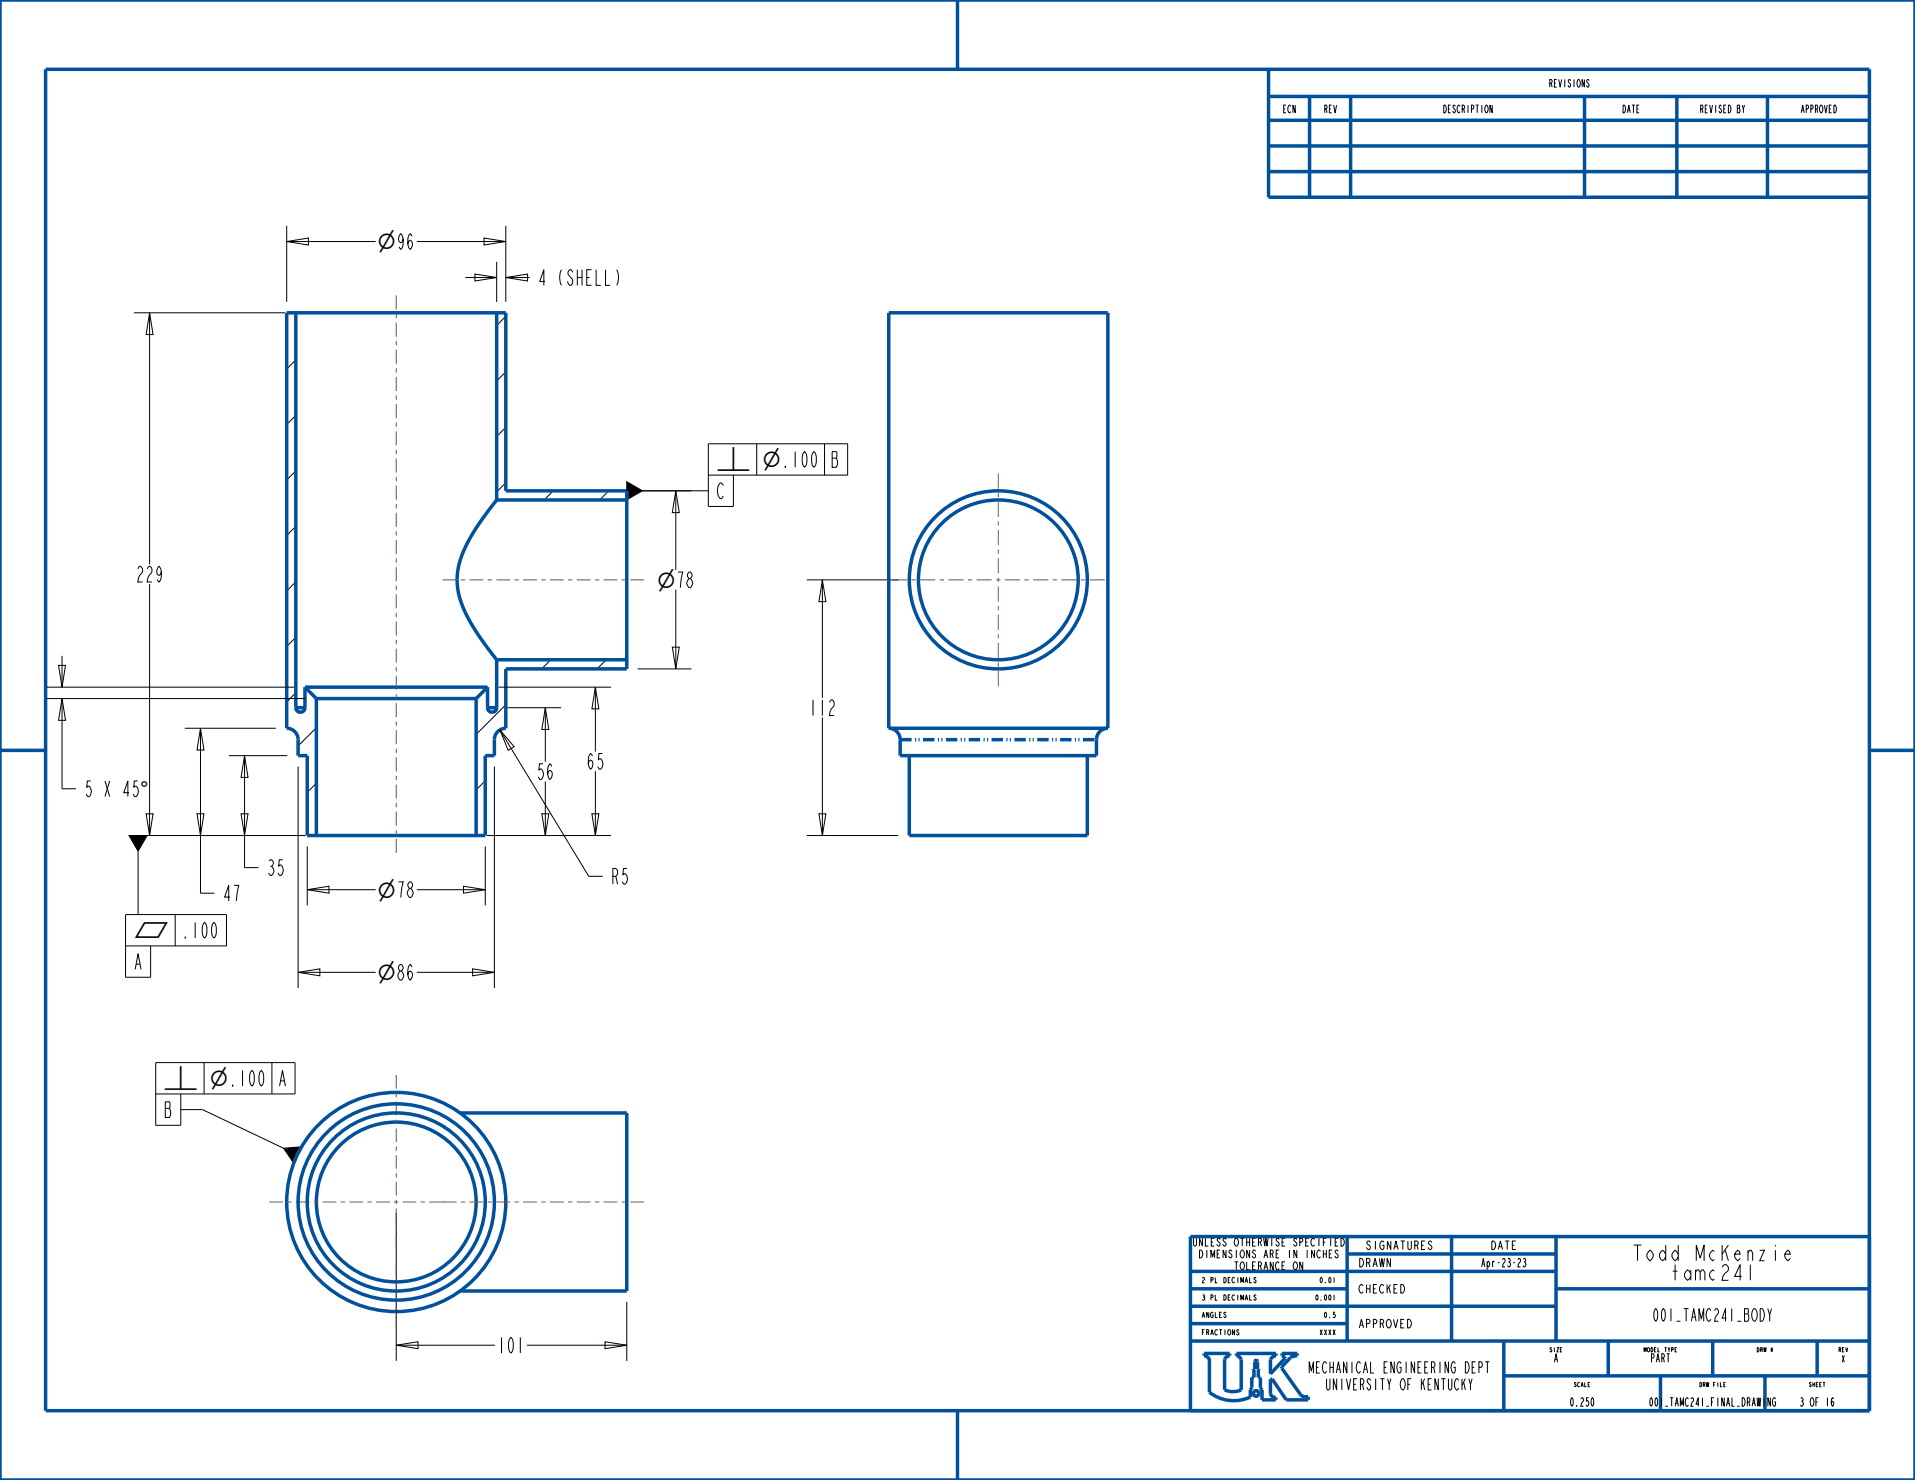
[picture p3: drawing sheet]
<svg xmlns="http://www.w3.org/2000/svg" width="279mm" height="216mm" viewBox="0 0 279 216" stroke-linecap="round" stroke-linejoin="round" font-family="sans-serif">
<g fill="none" stroke="#000" stroke-width=".15">
<path d="M41.8 35.2l3.2-.5v1zM41.8 32.9v11.1M41.8 35.2h13M60.8 35.2h13M69.3 40l3.2 .5-3.2 .5zM70.6 34.7l3.2 .5-3.2 .5zM72.5 38.2v5.8M73.8 32.9v11.1M19.5 45.6h22.1M21.8 45.6l.5 3.2h-1zM21.8 45.6v36.7M41.9 45.6l-.1 .1"/>
<path d="M43.2 52.5l-1.4 1.3M67.9 40.5h4.6M73.8 40.5l3.2-.5v1zM73.8 46.1l-1.3 1.4M73.8 54.2l-1.3 1.4M73.8 40.5h3.5M43.2 60.6l-1.4 1.3M43.2 68.7l-1.4 1.3M43.2 76.8l-1.4 1.3M73.8 62.3l-1.3 1.4M73.8 70.4l-1.3 1.4M80.7 71.6l-1.3 1.3"/>
<path d="M88.8 71.6l-1.3 1.3M91.4 70.3l2.3 1.3-2.3 1.3zM98.6 71.6l.5 3.2h-1zM98.6 71.6v11.6M103.3 69.3h20.4v-4.6h-20.4v9.2h3.7v-4.6M103.3 71.6h-10.3M110.4 64.7v4.6M120.3 64.7v4.6M8.5 97.1h1.1l-.5 3.1zM9.1 95.7v4.5M21.8 85.2v36.7M43.2 84.9l-1.4 1.3"/>
<path d="M43.2 93l-1.4 1.3M80.4 96.2l-1.4 1.4M88.5 96.2l-1.4 1.4M93 97.6h7.9M98.1 94.4h1l-.5 3.2zM98.6 86v11.6M117.7 84.6h13.4M120 84.6l.5 3.2h-1zM120 84.6v17.2M6.8 101.9h37.8M6.8 100.2h36.1M9.1 101.9l.5 3.2h-1.1z"/>
<path d="M9.1 101.9v13.2h2M21.3 118.7h1l-.5 3.2zM27 106.2h13.2M28.7 118.7h1.1l-.5 3.2zM29.3 106.2l.5 3.2h-1.1zM29.3 106.2v24.1h2M33.4 110.2h8.5M35.2 118.7h1l-.5 3.2zM35.7 110.2l.5 3.2h-1zM35.7 110.2v16.4h2M43.2 101.1l-1.4 1.3M43.5 111.8v32.3"/>
<path d="M46.2 106.2l-2.7 2.6M46.2 114.3l-1.4 1.3M70.8 113.9l-1.3 1.3M72.1 111.8v32.3M72.7 100.2h16.5M72.9 106.5l2.1 2.4-.9 .6zM72.9 106.5l13 21.3h2M73.8 102.8l-4.3 4.3M74.1 103.2h7.7M79.1 118.7h1l-.5 3.2zM79.6 103.2l.5 3.2h-1zM79.6 103.2v7.9"/>
<path d="M79.6 114v7.9M86.4 118.7h1l-.5 3.2zM86.9 100.2l.5 3.2h-1zM86.9 100.2v9.4M86.9 112.5v9.4M119.5 118.7h1l-.5 3.2zM120 104.7v17.2M18.3 138h14.7v-4.6h-14.7v9.2h3.7v-4.6M18.8 121.9h2.7l-1.4 2.3zM19.5 121.9h25.1M20.1 124.2v9.2M25.6 133.4v4.6"/>
<path d="M44.8 129.8l3.2-.5v1zM44.8 129.8h10M44.8 123.5v8.6M60.8 129.8h10M67.6 129.3l3.2 .5-3.2 .5zM70.8 123.5v8.6M71.1 121.9h18.1M117.7 121.9h13.4M22.7 159.6h20.3v-4.6h-20.3v9.2h3.7v-4.6M29.8 155v4.6M39.7 155v4.6M43.5 141.8l3.2-.5v1.1z"/>
<path d="M43.5 141.8h11.3M60.8 141.8h11.3M69 141.3l3.1 .5-3.1 .6zM26.4 161.9h3.2l11.8 5.6M41.4 167.5l2.6-.2-1.1 2.4zM57.8 176.9v21.6M57.8 196.2l3.2-.5v1zM57.8 196.2h14.4M76.9 196.2h14.5M88.3 195.7l3.1 .5-3.1 .5zM91.4 189.9v8.6M178 180.8l-.1-.2-.3 .2 .4 .6v.3l-.3 .1-.2-.3"/>
<path d="M178.6 188.9a.39 .39 0 0 1 .3 .4 .39 .39 0 0 1-.3 .4zM178.6 186.3a.39 .39 0 0 1 .3 .4 .39 .39 0 0 1-.3 .4zM188.1 182.4v1.1M188.8 184.2l.1-.1a.63 .63 0 0 1 .4 .5 .63 .63 0 0 1-.4 .6l-.2-.3v-.3zM189.2 180.8l-.2-.2-.2 .2 .4 .6v.3l-.3 .1-.2-.3M190.1 184.1v1.1l-.5-1.1v1.1M191.8 182.4v1.1l-.4-1.1v1.1"/>
</g>
<g fill="none" stroke="#00509b" stroke-width=".51">
<path d="M0 0h279.4v215.9h-279.4zM6.7 10.1h266v195.7h-266zM139.7 0v10.1M185.1 10.1v18.7h87.6M185.1 17.5h87.6M185.1 14.1h87.6M191.1 14.1v14.7M197.1 14.1v14.7M231.2 14.1v14.7M244.7 14.1v14.7M257.9 14.1v14.7M185.1 25h87.6"/>
<path d="M185.1 21.3h87.6M41.8 45.6h32v26h17.6v26h-17.6v8.6a1.66 1.66 0 0 0-1.7 1.7v2.3h-1.3v11.7h-26v-11.7h-1.3v-2.3a1.67 1.67 0 0 0-1.7-1.7zM43.2 45.6v57.6a.67 .67 0 0 0 .6 .7 .67 .67 0 0 0 .7-.7v-3M72.5 45.6v27.3M72.5 72.9a29.5 29.5 0 0 0-5.3 8.7 10.4 10.4 0 0 0 1.2 8.7l1.8 3 2.3 2.9M72.5 72.9h18.9M72.5 96.2v7a.67 .67 0 0 1-.7 .7 .67 .67 0 0 1-.7-.7v-3M72.5 96.2h18.9M0 109.5h6.7M44.5 100.2l1.7 1.7M44.5 100.2h26.6M46.2 101.9v20"/>
<path d="M46.2 101.9h23.3M69.5 101.9v20M71.1 100.2l-1.6 1.7M131.3 107.9a1.66 1.66 0 0 0-1.6-1.7h31.9a1.66 1.66 0 0 0-1.6 1.7M272.7 109.5h6.7M173.7 195.6h99M173.7 193.1h22.8M173.7 190.5h53.3M173.7 188h22.8M173.7 185.5h53.3M176.5 198.3v4.8a5.8 5.8 0 0 0 5.9 .7v-1l.2-.4v-1.5h.4v-1.1h-.2v-.1h.3v-1l.2-.4 .2 .4v1h.2v.1h-.1v1.1h.3v1.6l.2 .3v1.4h2v-.3a.69 .69 0 0 1-.7-.6v-2.1h.2l2.1 3h3.2v-.4a1.07 1.07 0 0 1-1.2-.4l-2.7-3.8M176.5 198.3a.96 .96 0 0 0-.8-.5v-.4h3.7v.4l-.6 .2-.1 .3v4.4a2.92 2.92 0 0 0 2.4 .1v-4.5l-.4-.4-.3-.1v-.4h5.8v.4a.96 .96 0 0 0-.8 .5v2.1l2.1-2.3v-.2l-.5-.2v-.3h2.3v.3l-1.1 .3v.1l-1.2 1.3"/>
<path d="M196.5 182.9h30.5M196.5 180.4v15.2M211.8 180.4v15.2M219.4 195.6v10.2M227 188h45.7M227 180.4v15.2M234.6 195.6v5.1M249.9 195.6v5.1M265.1 195.6v5.1M272.7 180.4h-99v25.4M139.7 205.8v10.1M219.4 200.7h53.3"/>
<path d="M242.3 200.7v5.1M257.5 200.7v5.1"/>
<circle cx="145.7" cy="84.6" r="11.7"/>
<circle cx="57.8" cy="175.3" r="16"/>
<circle cx="57.8" cy="175.3" r="11.7"/>
<circle cx="183.3" cy="203.3" r=".4"/>
</g>
<path d="M91.4 70.3l2.3 1.3-2.3 1.3zM18.8 121.9h2.7l-1.4 2.3zM41.4 167.5l2.6-.2-1.1 2.4z" fill="#000"/>
<path d="M43.2 103.2h1.3M71.1 103.2h1.4M131.3 107.9h28.7" fill="none" stroke="#00509b" stroke-width=".51" stroke-dasharray="1.7 .5 .2 .3 .2 .5" stroke-linecap="butt"/>
<path d="M91.4 71.3v.3" fill="none" stroke="#000" stroke-width=".15" stroke-dasharray="1.9 1.9" stroke-linecap="butt"/>
<!-- layer: 02___PRT_ALL_AXES -->
<g fill="none" stroke="#785055" stroke-width=".15">
<path d="M57.8 43.1v2.1M57.8 45.8v.6M57.8 47.1v2M57.8 49.8v.6M57.8 51v2.1M57.8 53.7v.6M57.8 55v2M57.8 57.7v.6M57.8 58.9v2.1M57.8 61.6v.7M57.8 62.9v2.1M57.8 65.6v.6"/>
<path d="M57.8 66.9v2M57.8 69.6v.6M57.8 70.8v2.1M57.8 73.5v.7M57.8 74.8v2.1M57.8 77.5v.6M57.8 78.8v2M145.7 69.1v2.2M145.7 71.9v.6M145.7 73.2v2.2M145.7 76v.7M145.7 77.3v2.2"/>
<path d="M57.8 81.5v.6M57.8 82.7v2.1M57.8 85.4v.7M57.8 86.7v2.1M57.8 89.4v.6M57.8 90.7v2M57.8 93.4v.6M57.8 94.6v2.1M57.8 97.3v.6M57.8 98.6v2M64.6 84.6h2M67.2 84.6h.7"/>
<path d="M68.5 84.6h2M71.1 84.6h.7M72.4 84.6h2M75.1 84.6h.6M76.3 84.6h2M79 84.6h.6M80.2 84.6h2.1M82.9 84.6h.6M84.2 84.6h2M86.8 84.6h.6M88.1 84.6h2M90.7 84.6h.6"/>
<path d="M92 84.6h2M130.1 84.6h2.2M133 84.6h.6M134.2 84.6h2.3M137.1 84.6h.6M138.4 84.6h2.2M141.2 84.6h.7M142.5 84.6h2.2M145.3 84.6h.7M145.7 80.2v.6M145.7 81.4v2.2M145.7 84.3v.6"/>
<path d="M145.7 85.5v2.3M145.7 88.4v.6M145.7 89.7v2.2M145.7 92.5v.6M145.7 93.8v2.2M145.7 96.6v.7M145.7 97.9v2.2M146.6 84.6h2.2M149.5 84.6h.6M150.7 84.6h2.2M153.6 84.6h.6M154.8 84.6h2.3"/>
<path d="M157.7 84.6h.6M159 84.6h2.2M57.8 101.3v.6M57.8 102.5v2.1M57.8 105.2v.7M57.8 106.5v2.1M57.8 109.2v.6M57.8 110.5v2M57.8 113.2v.6M57.8 114.4v2.1M57.8 117.1v.7M57.8 118.4v2.1"/>
<path d="M57.8 121.1v.6M57.8 122.4v2M57.8 156.8v2M57.8 159.4v.7M39.3 175.3h2M41.9 175.3h.7M43.2 175.3h2M45.8 175.3h.6M47.1 175.3h2M49.7 175.3h.6M51 175.3h2M53.6 175.3h.6"/>
<path d="M54.9 175.3h2M57.5 175.3h.6M57.8 160.7v2M57.8 163.3v.7M57.8 164.6v2M57.8 167.2v.7M57.8 168.5v2M57.8 171.1v.7M57.8 172.4v2M57.8 175v.7M57.8 176.3v2M57.8 178.9v.7"/>
<path d="M58.8 175.3h1.9M61.4 175.3h.6M62.6 175.3h4M64.6 175.3h.1M67.2 175.3h.7M68.5 175.3h2M71.1 175.3h.7M72.4 175.3h2M75.1 175.3h.6M76.3 175.3h2M79 175.3h.6M80.2 175.3h2.1"/>
<path d="M82.9 175.3h.6M84.2 175.3h2M86.8 175.3h.6M88.1 175.3h2M90.7 175.3h.6M92 175.3h2M57.8 180.2v2M57.8 182.8v.7M57.8 184.1v2M57.8 186.7v.6M57.8 188v2M57.8 190.6v.6"/>
<path d="M57.8 191.9v2"/>
</g>
<g fill="none" stroke="#00509b" stroke-width=".51">
<path d="M129.7 106.2v-60.6h31.9v60.6M131.3 107.9v2.3h28.7v-2.3M132.7 110.2v11.7h25.9v-11.7M67.1 162.4h24.3v25.9h-24.3"/>
<circle cx="145.7" cy="84.6" r="13"/>
<circle cx="57.8" cy="175.3" r="14.3"/>
<circle cx="57.8" cy="175.3" r="13"/>
</g>
<g font-size="3.1">
<text x="55.1" y="36.4">⌀96</text>
<text x="55.1" y="36.4">⌀</text>
<text x="104.5" y="68.2">⏊</text>
<text x="111.3" y="68.2">⌀</text>
<text x="95.9" y="85.7">⌀78</text>
<text x="95.9" y="85.7">⌀</text>
<text x="55.1" y="130.9">⌀78</text>
<text x="55.1" y="130.9">⌀</text>
<text x="19.5" y="136.8">⏥</text>
<text x="55.1" y="143">⌀86</text>
<text x="55.1" y="143">⌀</text>
<text x="23.9" y="158.4">⏊</text>
<text x="30.6" y="158.4">⌀</text>
</g>
<g font-size="3">
<text x="78.4" y="41.6">4 (SHELL)</text>
<text x="114" y="68.2">.100</text>
<text x="121.2" y="68.2">B</text>
<text x="104.5" y="72.7">C</text>
<text x="19.8" y="84.9">229</text>
<text x="117.9" y="104.4">112</text>
<text x="78.2" y="113.7">56</text>
<text x="85.5" y="112.2">65</text>
<text x="12.2" y="116.2">5 X 45</text>
<text x="32.4" y="131.4">47</text>
<text x="38.9" y="127.7">35</text>
<text x="89.1" y="129">R5</text>
<text x="26.4" y="136.8">.100</text>
<text x="19.5" y="141.4">A</text>
<text x="33.3" y="158.4">.100</text>
<text x="40.5" y="158.4">A</text>
<text x="23.9" y="163">B</text>
<text x="234.4" y="183.9">Todd</text>
<text x="246.3" y="183.9">McKenzie</text>
<text x="241.6" y="186.8">tamc241</text>
<text x="72.5" y="197.4">101</text>
</g>
<text font-size="2.4" x="238.4" y="192.7">001_TAMC241_BODY</text>
<text font-size="2.1" fill="#00509b" x="186.8" y="200.3">MECHANICAL ENGINEERING DEPT</text>
<text font-size="2.1" x="190" y="202.8">UNIVERSITY OF KENTUCKY</text>
<g font-size="1.6">
<text x="197.7" y="182.3">SIGNATURES</text>
<text x="198.1" y="184.8">DRAWN</text>
<text x="215" y="184.8">Apr-23-23</text>
<text x="216.8" y="182.3">DATE</text>
<text x="198.1" y="188.6">CHECKED</text>
<text x="198.1" y="193.7">APPROVED</text>
<text x="226.5" y="198.7">A</text>
<text x="240.3" y="198.7">PART</text>
<text x="228.4" y="205.1">0.250</text>
<text x="237.7" y="205.1">001_TAMC241_FINAL_DRAWING 3 OF 16</text>
</g>
<g font-size="1.5">
<text x="186.8" y="16.5">ECN</text>
<text x="192.8" y="16.5">REV</text>
<text x="209.4" y="16.5">DESCRIPTION</text>
<text x="225" y="12.7">REVISIONS</text>
<text x="236.2" y="16.5">DATE</text>
<text x="247" y="16.5">REVISED BY</text>
<text x="261.9" y="16.5">APPROVED</text>
<text x="170.6" y="181.8">UNLESS</text>
<text x="171.7" y="183.5">DIMENSIONS</text>
<text x="178.4" y="181.8">OTHERWISE</text>
<text x="178.4" y="185.2">TOLERANCE</text>
<text x="184" y="183.5">ARE</text>
<text x="188.5" y="183.5">IN</text>
<text x="189.6" y="181.8">SPECIFIED</text>
<text x="191.8" y="183.5">INCHES</text>
</g>
<text font-size="1.3" x="268.5" y="198.7">X</text>
<g font-size="1">
<text x="175.3" y="189.7">3</text>
<text x="175.3" y="187.1">2</text>
<text x="176.9" y="189.7">PL</text>
<text x="176.9" y="187.1">PL</text>
<text x="179.3" y="189.7">DECIMALS</text>
<text x="179.3" y="187.1">DECIMALS</text>
<text x="190.9" y="189.7">0.001</text>
<text x="191.7" y="187.1">0.01</text>
<text x="175.3" y="194.7">FRACTIONS</text>
<text x="175.3" y="192.2">ANGLES</text>
<text x="191.7" y="194.7">XXXX</text>
<text x="192.5" y="192.2">0.5</text>
</g>
<g font-size=".8">
<text x="225.7" y="197.2">SIZE</text>
<text x="239" y="197.2">MODEL</text>
<text x="242.9" y="197.2">TYPE</text>
<text x="255.9" y="197.2">DRW</text>
<text x="258.5" y="197.2">#</text>
<text x="268" y="197.2">REV</text>
<text x="229.2" y="202.3">SCALE</text>
<text x="247.3" y="202.3">DRW</text>
<text x="249.9" y="202.3">FILE</text>
<text x="263.5" y="202.3">SHEET</text>
</g>
</svg>
